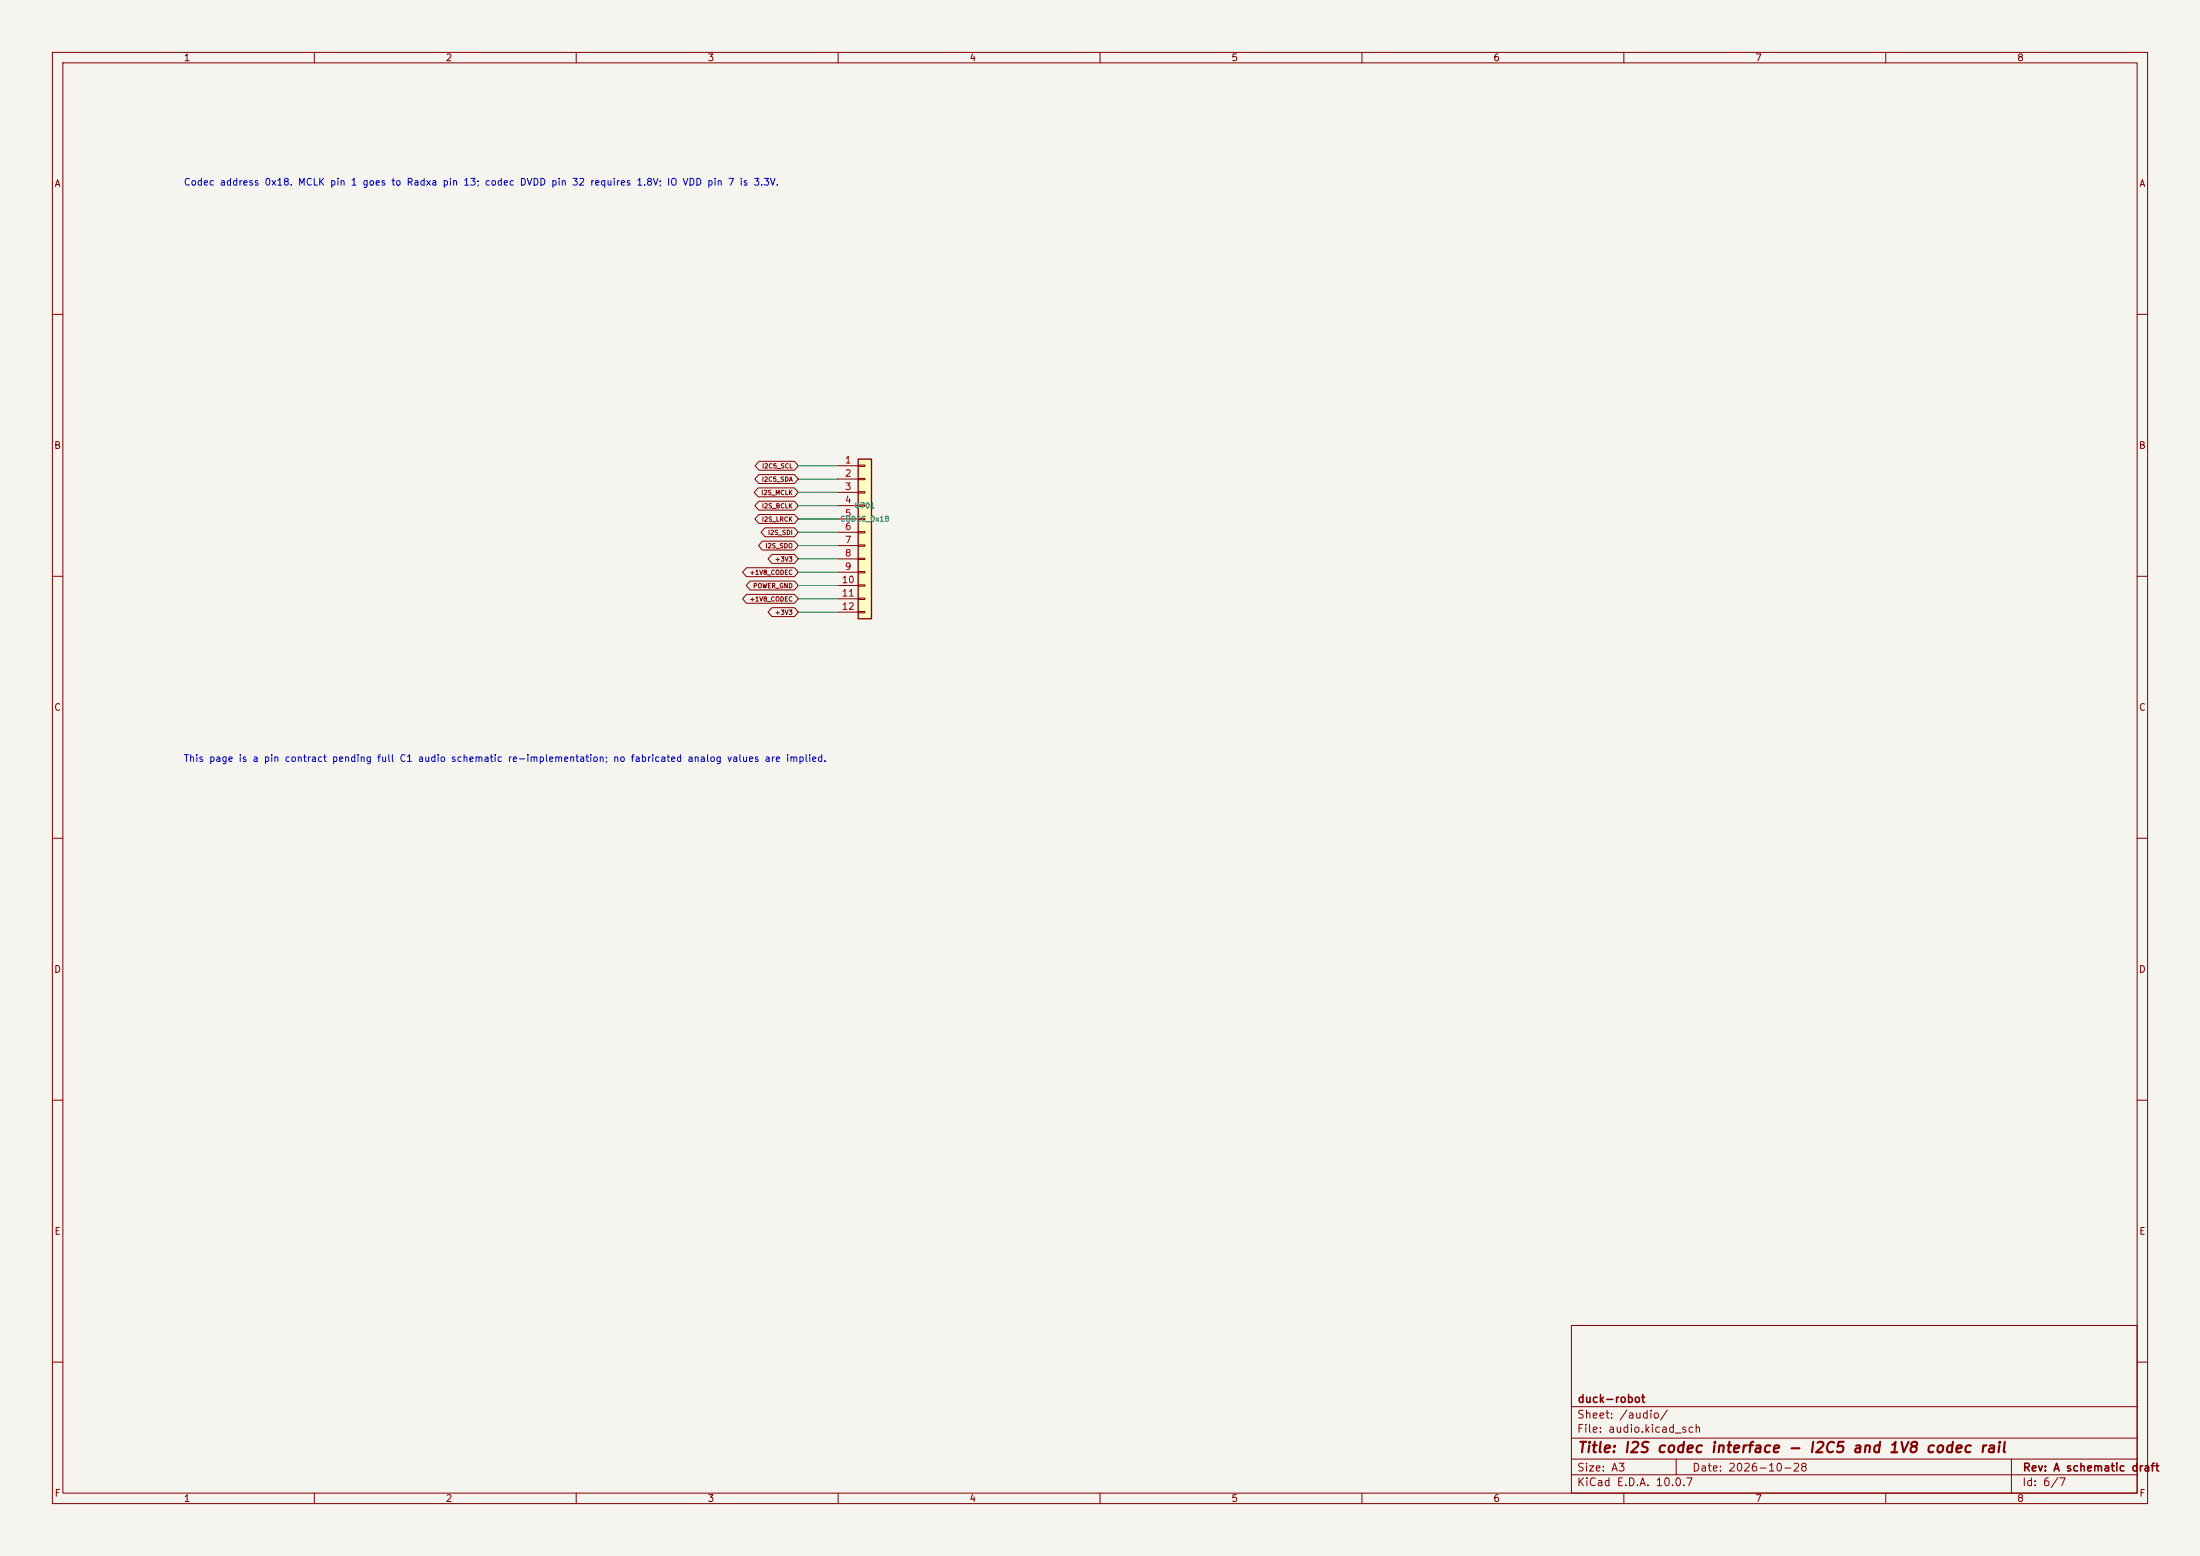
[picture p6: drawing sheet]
<svg xmlns="http://www.w3.org/2000/svg" width="420mm" height="297mm" viewBox="0 0 420 297" stroke-linecap="round" stroke-linejoin="round" font-family="sans-serif">
<path d="M0 0h420v297h-420z" fill="#f5f4ef" stroke="#f5f4ef" stroke-width=".19"/>
<g fill="none" stroke="#840000" stroke-width=".19">
<path d="M10 10h400v277h-400zM12 12h396v273h-396zM60 10v2M110 10v2M160 10v2M210 10v2M260 10v2M310 10v2M360 10v2M10 60h2M408 60h2M10 110h2"/>
<path d="M408 110h2M10 160h2M408 160h2M10 210h2M408 210h2M300 253h108v32h-108zM10 260h2M300 278.5h108M300 274.5h108M300 268.5h108M320 278.5v3M384 278.5v6.5"/>
<path d="M408 260h2M60 285v2M110 285v2M160 285v2M210 285v2M260 285v2M300 281.5h108M310 285v2M360 285v2"/>
</g>
<path d="M163.8 87.6h2.6v30.5h-2.6z" fill="#ffffc2"/>
<path d="M163.8 87.6h2.6v30.5h-2.6z" fill="none" stroke="#840000" stroke-width=".25"/>
<g fill="none" stroke="#840000" stroke-width=".19">
<path d="M144.7 93.1h7l.7 .9-.7 .8h-7l-.7-.8zM144.9 90.6h6.8l.7 .8-.7 .9h-6.8l-.8-.9zM144.9 95.7h6.8l.7 .8-.7 .9h-6.8l-.8-.9zM144.9 98.2h6.8l.7 .9-.7 .8h-6.8l-.8-.8zM144.9 88h6.8l.7 .9-.7 .9h-6.8l-.7-.9zM160 88.9h3.8M160 91.4h3.8M160 94h3.8M160 96.5h3.8M160 99.1h3.8M163.8 88.8h1.3v.2h-1.3zM163.8 91.3h1.3v.3h-1.3z"/>
<path d="M163.8 93.9h1.3v.2h-1.3zM163.8 96.4h1.3v.2h-1.3zM163.8 98.9h1.3v.3h-1.3zM142.5 108.4h9.2l.7 .8-.7 .9h-9.2l-.7-.9zM142.5 113.4h9.2l.7 .9-.7 .9h-9.2l-.7-.9zM143.2 110.9h8.5l.7 .9-.7 .8h-8.5l-.7-.8zM145.5 103.3h6.2l.7 .8-.7 .9h-6.2l-.7-.9zM146 100.7h5.7l.7 .9-.7 .9h-5.7l-.7-.9zM147.4 105.8h4.3l.7 .9-.7 .8h-4.3l-.8-.8zM147.4 116h4.3l.7 .8-.7 .9h-4.3l-.8-.9zM160 101.6h3.8M160 104.1h3.8"/>
<path d="M160 106.7h3.8M160 109.2h3.8M160 111.8h3.8M160 114.3h3.8M160 116.8h3.8M163.8 101.5h1.3v.2h-1.3zM163.8 104h1.3v.3h-1.3zM163.8 106.6h1.3v.2h-1.3zM163.8 109.1h1.3v.2h-1.3zM163.8 111.6h1.3v.3h-1.3zM163.8 114.2h1.3v.2h-1.3zM163.8 116.7h1.3v.3h-1.3z"/>
</g>
<path d="M152.4 88.9h7.6M152.4 91.4h7.6M152.4 94h7.6M152.4 96.5h7.6M152.4 99.1h7.6M152.4 101.6h7.6M152.4 104.1h7.6M152.4 106.7h7.6M152.4 109.2h7.6M152.4 111.8h7.6M152.4 114.3h7.6M152.4 116.8h7.6" fill="none" stroke="#009600" stroke-width=".19"/>
<text font-size="2" fill="#840000" x="301" y="277.8">Title: I2S codec interface - I2C5 and 1V8 codec rail</text>
<g font-size="1.5" fill="#840000">
<text x="301" y="268.1">duck-robot</text>
<text x="300.9" y="273.8">File: audio.kicad_sch</text>
<text x="300.9" y="271.1">Sheet: /audio/</text>
<text x="300.9" y="281.2">Size: A3</text>
<text x="322.9" y="281.2">Date: 2026-10-28</text>
<text x="386" y="281.2">Rev: A schematic draft</text>
<text x="300.9" y="284">KiCad E.D.A. 10.0.7</text>
<text x="385.9" y="284">Id: 6/7</text>
</g>
<g font-size="1.3" fill="#840000">
<text x="35" y="12">1</text>
<text x="85" y="12">2</text>
<text x="135" y="12">3</text>
<text x="185" y="12">4</text>
<text x="235" y="12">5</text>
<text x="285" y="12">6</text>
<text x="335" y="12">7</text>
<text x="385" y="12">8</text>
<text x="10.3" y="36">A</text>
<text x="408.3" y="36">A</text>
<text x="10.2" y="86">B</text>
<text x="408.2" y="86">B</text>
<text x="10.2" y="136">C</text>
<text x="408.2" y="136">C</text>
<text x="10.2" y="186">D</text>
<text x="408.2" y="186">D</text>
<text x="10.3" y="236">E</text>
<text x="408.3" y="236">E</text>
<text x="10.3" y="286">F</text>
<text x="35" y="287">1</text>
<text x="85" y="287">2</text>
<text x="135" y="287">3</text>
<text x="185" y="287">4</text>
<text x="235" y="287">5</text>
<text x="285" y="287">6</text>
<text x="335" y="287">7</text>
<text x="385" y="287">8</text>
<text x="408.3" y="286">F</text>
</g>
<g font-size="1.3" fill="#0000c2">
<text x="35" y="35.7">Codec address 0x18. MCLK pin 1 goes to Radxa pin 13; codec DVDD pin 32 requires 1.8V; IO VDD pin 7 is 3.3V.</text>
<text x="35" y="145.7">This page is a pin contract pending full C1 audio schematic re-implementation; no fabricated analog values are implied.</text>
</g>
<g font-size="1.3" fill="#a90000">
<text x="161.2" y="88.8">1</text>
<text x="161.2" y="91.3">2</text>
<text x="161.2" y="93.8">3</text>
<text x="161.2" y="96.4">4</text>
<text x="161.2" y="98.9">5</text>
<text x="161.2" y="101.5">6</text>
<text x="161.2" y="104">7</text>
<text x="161.2" y="106.5">8</text>
<text x="160.6" y="111.6">10</text>
<text x="161.2" y="109.1">9</text>
<text x="160.6" y="114.2">11</text>
<text x="160.6" y="116.7">12</text>
</g>
<g font-size="1" fill="#006464">
<text x="160.3" y="99.8">CODEC_0x18</text>
<text x="163" y="97.3">U701</text>
</g>
<g font-size=".9" fill="#840000">
<text x="145.4" y="89.6">I2C5_SCL</text>
<text x="145.2" y="94.7">I2S_MCLK</text>
<text x="145.3" y="92.1">I2C5_SDA</text>
<text x="145.3" y="97.2">I2S_BCLK</text>
<text x="145.3" y="99.8">I2S_LRCK</text>
<text x="146" y="104.8">I2S_SDO</text>
<text x="146.5" y="102.3">I2S_SDI</text>
<text x="147.9" y="107.4">+3V3</text>
<text x="143" y="109.9">+1V8_CODEC</text>
<text x="143.7" y="112.5">POWER_GND</text>
<text x="143" y="115">+1V8_CODEC</text>
<text x="147.9" y="117.5">+3V3</text>
</g>
</svg>
